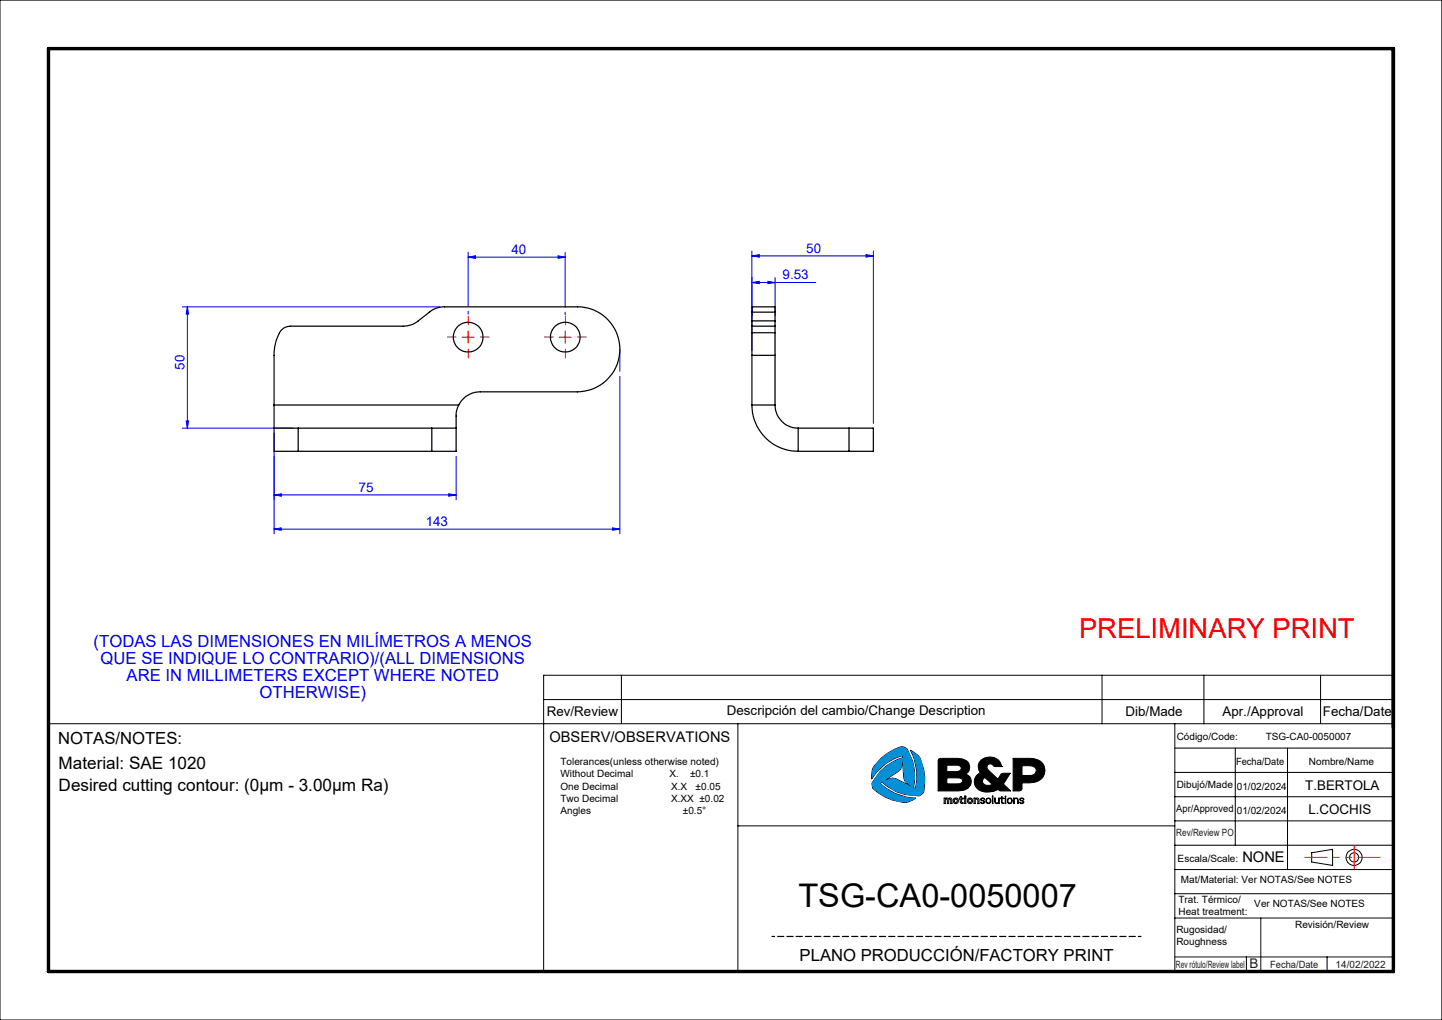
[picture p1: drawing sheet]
<svg xmlns="http://www.w3.org/2000/svg" width="297mm" height="210mm" viewBox="0 0 297 210" stroke-linecap="round" stroke-linejoin="round" font-family="sans-serif">
<g fill="none" stroke="#000" stroke-width=".21">
<path d="M0 0h297v210h-297zM128 139v10M227 139v10M248 139v10M272 139v10M287 139h-175v61M112 144h175M152 149v51M181.6 156a8.6 8.6 0 0 1 4.3-2.3l.8 .4a10.3 10.3 0 0 1 1.4 8.1l.4 .1a10.8 10.8 0 0 0-1-7.9 4.7 4.7 0 0 1 2 1.8 10.1 10.1 0 0 1 .6 7.1l-.7 .5a9.9 9.9 0 0 1-7.7-2.8l-.4 .3a10.8 10.8 0 0 0 7.4 3 4.3 4.3 0 0 1-2.5 .9 9.6 9.6 0 0 1-6.5-3.1l-.1-.8a10.1 10.1 0 0 1 6.3-5.3v-.4a10.4 10.4 0 0 0-6.4 4.8 4.2 4.2 0 0 1 .5-2.6zM185.9 156.6l.2 3.4 .2 .7 1.3 1.2-3.1-1.6-.6-.1-1.8 .5 2.9-1.9 .5-.5zM193.3 156.3l.4-.2h3.5a2.09 2.09 0 0 1 2.5 1.9l-.1 .7-.8 .7a1.68 1.68 0 0 1 1.3 1.7 1.68 1.68 0 0 1-1.5 1.6l-1.2 .1h-4.2zM195 157.5l2.4 .1a.58 .58 0 0 1 .6 .4 .58 .58 0 0 1-.3 .6l-.7 .2h-2z"/>
<path d="M202.1 156.5a2.71 2.71 0 0 1 3.9 .5l.3 .8h-1.5a.8 .8 0 0 0-.8-.5 .8 .8 0 0 0-.7 .6 2.07 2.07 0 0 0 1 1.4l1.2 1.1 .8-1.1 1.8-.1-1.4 2.2 1.4 1.4h-2l-.5-.3a3.5 3.5 0 0 1-4.6-.4 1.98 1.98 0 0 1 .9-3 1.94 1.94 0 0 1 .2-2.6zM206.3 157.8h.1M208.7 156.1h3.5a2.6 2.6 0 0 1 2.9 3.2 2.82 2.82 0 0 1-3.1 1.9h-1.5l-.1 1.5-.4 .1h-1.3zM210.5 157.6a2.82 2.82 0 0 1 2.8 .5 1.05 1.05 0 0 1-.1 1.2 1.05 1.05 0 0 1-1.1 .4h-1.6zM242 149v51M242 159h45M242 154h45M254.4 154v20M265.2 154v25M287 149h-277v51M152 170h90M194.5 164.3l1.5 .1 .1 1h-.3v-.7l-.2-.2-.2 .1v.8h-.3v-.8l-.2-.1-.2 .2v.7h-.2z"/>
<path d="M195 160.2h2.7l.5 .3v.4a.86 .86 0 0 1-1 .5h-2.2zM196.6 164.6l.2-.1 .3 .1v.5l-.3 .1-.2-.1zM197.8 164h.2v.3h.4v.2h-.4v.5a.22 .22 0 0 0 .1 .2 .22 .22 0 0 0 .3 0v.2a.63 .63 0 0 1-.6-.2 .63 .63 0 0 1 0-.7h-.2v-.2h.2zM198.7 164.3h.2v1.1h-.2zM198.7 163.9h.2v.2h-.2zM199.6 164.6l.2-.1 .2 .1v.5l-.2 .1-.2-.1zM200.6 164.3l.9 .1 .1 .2v.8h-.2v-.7l-.3-.2-.2 .3v.6h-.3zM202.5 160.4l.3-.3 1.6 1.4a1.33 1.33 0 0 1-2.1-.6zM202.6 165a.42 .42 0 0 1-.5-.2 .42 .42 0 0 1 0-.4l.5-.1 .2 .3h-.1a.28 .28 0 0 0-.3-.2 .28 .28 0 0 0-.3 .3h.1a.39 .39 0 0 1 .6 .4 .39 .39 0 0 1-.6 .3l-.3-.2 .5 .1h.2v-.3M203.3 164.5l.3-.1 .3 .1 .1 .3-.2 .5-.5-.1zM204.4 163.9h.1v1.5h-.1zM204.9 164.3h.1v.6a.36 .36 0 0 0 .3 .4 .36 .36 0 0 0 .4-.4v-.6h.1v1.1l-.1-.1-.3 .1-.4-.1z"/>
<path d="M206.3 164h.1v.3h.4l-.4 .1v.6a.23 .23 0 0 0 .1 .3 .23 .23 0 0 0 .3 0 .28 .28 0 0 1-.4 .1 .28 .28 0 0 1-.1-.4v-.6h-.3l.3-.1zM207 163.9l.2 .2zM207 164.3h.2v1.1h-.2zM207.7 164.5l.3-.1 .3 .1 .1 .3-.2 .5-.5-.1-.1-.3zM208.8 164.3l.1 .2a.48 .48 0 0 1 .8 .1v.8h-.1v-.6a.36 .36 0 0 0-.3-.4 .36 .36 0 0 0-.4 .4v.6h-.1zM210.1 164.4a.47 .47 0 0 1 .4-.1 .47 .47 0 0 1 .4 .3h-.1a.28 .28 0 0 0-.3-.2 .28 .28 0 0 0-.3 .3h.1a.4 .4 0 0 1 .5 .2 .4 .4 0 0 1-.2 .5h-.3l-.3-.2 .3 .1h.4l.1-.2-.2-.1a.46 .46 0 0 1-.5-.6zM242 164h45M242 169h45M242 174h45M242 179h45M270.2 175.6l4.3-.7v3.3l-4.3-.7zM242 184h45"/>
<path d="M242 189h45M242 197h45M256.7 197v3M259.7 189v11M273.3 197v3"/>
<circle cx="196.9" cy="164.9" r=".57"/>
<circle cx="199.8" cy="164.9" r=".57"/>
<circle cx="203.6" cy="164.9" r=".56"/>
<circle cx="208" cy="164.9" r=".57"/>
<circle cx="278.9" cy="176.5" r="1.66"/>
<circle cx="278.9" cy="176.5" r=".94"/>
</g>
<path d="M159 192.8h76" fill="none" stroke="#000" stroke-width=".25" stroke-dasharray="1.3 .6" stroke-dashoffset=".7"/>
<path d="M10 10h277v190h-277z" fill="none" stroke="#000" stroke-width=".7"/>
<path d="M268.7 176.5h15.5" fill="none" stroke="#f00" stroke-width=".21" stroke-dasharray="6.3 1.3 1.3 1.3 1.3 1.3" stroke-dashoffset="1.8"/>
<path d="M278.9 174.2v4.6" fill="none" stroke="#f00" stroke-width=".21" stroke-dasharray="6.3 1.3 1.3 1.3 1.3 1.3"/>
<path d="M195 160.2h2.7l.5 .3 .1 .4-.3 .3-.5 .2h-2.5zM195 157.5l2.4 .1 .5 .2 .1 .5-.3 .4-.4 .1h-2.3zM193.3 156.3l-.1 6.5h4.4a2.08 2.08 0 0 0 2.4-2.3l-.4-.8-.8-.3a1.68 1.68 0 0 0 .9-1.9 1.68 1.68 0 0 0-1.7-1.3l-4.4-.1zM202.5 160.3l.3-.2 1.6 1.4-.7 .2-.9-.1-.5-.7zM202 156.6l-.5 .9 .1 1.1a.37 .37 0 0 1 .2 .4 .37 .37 0 0 1-.3 .3l-.7 1-.1 .8 .2 .9 .6 .6 .4 .2a4.1 4.1 0 0 0 3.7-.3l.4 .3h2.1l-1.4-1.4 1.4-2.2h-1.8l-.8 1.2-2.1-2-.1-.6 .1-.4 .4-.1 .6 .1 .4 .4h1.5v-.1a2.6 2.6 0 0 0-4.3-1.1zM210.5 157.6h1.8l.7 .3 .4 .5-.1 .7-.4 .4-.5 .2h-1.9zM208.7 156.1v6.7l1.6-.1 .2-.3v-1.2h1.5a2.75 2.75 0 0 0 3.2-2.4v-.8l-.3-.7a3.1 3.1 0 0 0-2.7-1.2z" fill-rule="evenodd" fill="#000"/>
<path d="M181.6 156l-1.6 1.8a4.1 4.1 0 0 0-.5 2.6 10.5 10.5 0 0 1 6.4-4.8v.4a9.6 9.6 0 0 0-6.3 5.4 1.5 1.5 0 0 0 1.1 1.6 8.6 8.6 0 0 0 6.3 2.1l1.7-.8a10.7 10.7 0 0 1-7.4-3l.4-.3a9.8 9.8 0 0 0 7.8 2.8l.6-.5a9.5 9.5 0 0 0-1-7.7l-1.6-1.2a10.7 10.7 0 0 1 1 7.9l-.4-.1a9.7 9.7 0 0 0-1.5-8.2 1.71 1.71 0 0 0-2.1 .2l-1.1 .5zM185.9 156.6l.3 3.9 .2 .4 1.2 1-3.3-1.7h-.7l-1.5 .5 3.2-2.1 .4-.6z" fill-rule="evenodd" fill="#0090d6"/>
<g fill="none" stroke="#00f" stroke-width=".21">
<path d="M96.4 52.9l1.5-.2v.5zM96.4 51.9v11.2M96.4 52.9h20M114.9 52.7l1.5 .2-1.5 .3zM116.4 51.9v11.4M154.9 52.7l1.5-.3v.5zM154.9 58.2l1.5-.3v.5zM154.9 51.7v20.5M154.9 52.7h25M154.9 58.2h13.1M158.2 57.9l1.4 .3-1.4 .2zM159.6 57.1v8"/>
<path d="M178.4 52.4l1.5 .3-1.5 .2zM179.9 51.7v35.5M37.6 63.2h53M38.6 63.2l.2 1.5h-.5zM38.6 63.2v25M96.4 64.1v.6M116.4 64.3v.5M127.7 71.9v4.6M127.7 77.5v32.4M37.6 88.2h22.8M38.3 86.7h.5l-.2 1.5zM56.4 89.2v20.7"/>
<path d="M93.9 93.9v9M56.4 108.9l1.5-.2v.5zM56.4 101.9l1.5-.2v.5zM56.4 108.9h71.3M56.4 101.9h37.5M92.4 101.7l1.5 .2-1.5 .3zM126.2 108.7l1.5 .2-1.5 .3z"/>
</g>
<path d="M93.9 69.4h-1.8M96.4 66.9v-1.8M96.4 71.9v1.8M98.9 69.4h1.9M113.9 69.4h-1.8M116.4 66.9v-1.8M116.4 71.9v1.8M118.9 69.4h1.9" fill="none" stroke="#f00" stroke-width=".21" stroke-dasharray="15.2 1.3 1.3 1.3"/>
<path d="M95.2 69.4h2.5M96.4 68.1v2.6M115.2 69.4h2.5M116.4 68.1v2.6" fill="none" stroke="#f00" stroke-width=".21"/>
<g fill="#00f">
<path d="M126.2 108.7l1.5 .2-1.5 .3zM56.4 108.9l1.5-.2v.5z"/>
<path d="M96.4 52.9l1.5-.2v.5zM114.9 52.7l1.5 .2-1.5 .3z"/>
<path d="M56.4 101.9l1.5-.2v.5zM92.4 101.7l1.5 .2-1.5 .3zM154.9 52.7l1.5-.3v.5zM178.4 52.4l1.5 .3-1.5 .2z"/>
<path d="M158.2 57.9l1.4 .3-1.4 .2zM154.9 58.2l1.5-.3v.5z"/>
<path d="M38.3 86.7h.5l-.2 1.5zM38.6 63.2l.2 1.5h-.5z"/>
</g>
<g fill="none" stroke="#000" stroke-width=".25">
<path d="M154.9 68.5v4.7M154.9 67.2v1.3M154.9 66.1v1.1M154.9 64.3v-1.1h4.7v1.1M154.9 67.2h4.7M154.9 68.5h4.7M154.9 73.2h4.7M154.9 64.3v1.8M154.9 73.2v10.2M154.9 66.1h4.7M154.9 64.3h4.7M159.6 68.5v4.7"/>
<path d="M159.6 67.2v1.3M159.6 66.1v1.1M159.6 64.3v1.8M159.6 73.2v10.2M56.4 88.2h5M56.4 88.2v4.7h5M56.4 83.4v4.8M56.4 83.4v-10.2a7.8 7.8 0 0 1 1.8-5.5l.6-.3 1-.2h23.2a4.9 4.9 0 0 0 3.1-1.1l2.3-1.8a4.9 4.9 0 0 1 3.1-1.1h27.4a8.7 8.7 0 0 1 8.8 8.7 8.7 8.7 0 0 1-8.8 8.8h-20a5 5 0 0 0-4.4 2.7M56.4 83.4h38.1M61.4 88.2v4.7M61.4 92.9h27.5M61.4 88.2h27.5"/>
<path d="M88.9 88.2h5M88.9 88.2v4.7M93.9 88.2v4.7h-5M94.5 83.4a9.3 9.3 0 0 0-.6 4.2v.6M154.9 83.4a9.5 9.5 0 0 0 9.5 9.5M154.9 83.4h4.7M159.6 83.4a4.8 4.8 0 0 0 4.8 4.8M164.4 92.9h10.5M164.4 88.2h10.5M164.4 88.2v4.7M174.9 88.2h5v4.7h-5M174.9 88.2v4.7"/>
<circle cx="96.4" cy="69.4" r="3.1"/>
<circle cx="116.4" cy="69.4" r="3.1"/>
</g>
<text font-size="6.7" x="164.5" y="186.7">TSG-CA0-0050007</text>
<text font-size="5.6" fill="#f00" x="222.2" y="131.3">PRELIMINARY PRINT</text>
<g font-size="3.5">
<text x="12.1" y="158.3">Material: SAE 1020</text>
<text x="12.1" y="162.9">Desired cutting contour: (0µm - 3.00µm Ra)</text>
</g>
<g font-size="3.4" fill="#00f">
<text x="19.3" y="133.3">(TODAS LAS DIMENSIONES EN MILÍMETROS A MENOS</text>
<text x="20.7" y="136.8">QUE SE INDIQUE LO CONTRARIO)/(ALL DIMENSIONS</text>
<text x="26.1" y="140.3">ARE IN MILLIMETERS EXCEPT WHERE NOTED</text>
<text x="53.5" y="143.8">OTHERWISE)</text>
</g>
<g font-size="3.4">
<text x="12" y="153.1">NOTAS/NOTES:</text>
<text x="164.7" y="197.9">PLANO PRODUCCIÓN/FACTORY PRINT</text>
</g>
<g font-size="3">
<text x="113.2" y="152.7">OBSERV/OBSERVATIONS</text>
<text x="255.9" y="177.4">NONE</text>
</g>
<g font-size="2.7" fill="#00f">
<text x="105.4" y="52.3">40</text>
<text x="166.1" y="52">50</text>
<text x="161.2" y="57.5">9.53</text>
<text x="38" y="76.2" transform="rotate(-90 38 76.2)">50</text>
<text x="73.9" y="101.3">75</text>
<text x="87.7" y="108.3">143</text>
</g>
<g font-size="2.7">
<text x="112.6" y="147.5">Rev/Review</text>
<text x="149.7" y="147.3">Descripción del cambio/Change Description</text>
<text x="231.8" y="147.3">Dib/Made</text>
<text x="251.8" y="147.3">Apr./Approval</text>
<text x="272.5" y="147.4">Fecha/Date</text>
<text x="268.8" y="162.6">T.BERTOLA</text>
<text x="269.5" y="167.7">L.COCHIS</text>
</g>
<text font-size="2.7" fill="#191924" x="257.3" y="199.4">B</text>
<g font-size="2.1">
<text x="242.4" y="152.3">Código/Code:</text>
<text x="260.7" y="152.3">TSG-CA0-0050007</text>
<text x="115.4" y="157.6">Tolerances(unless otherwise noted)</text>
<text x="115.4" y="160.1">Without Decimal</text>
<text x="137.9" y="160.1">X.</text>
<text x="142.1" y="160.1">±0.1</text>
<text x="254.6" y="157.4">Fecha/Date</text>
<text x="269.6" y="157.5">Nombre/Name</text>
<text x="115.4" y="162.6">One Decimal</text>
<text x="115.4" y="165.1">Two Decimal</text>
<text x="115.4" y="167.6">Angles</text>
<text x="138.2" y="165.1">X.XX ±0.02</text>
<text x="138.2" y="162.6">X.X</text>
<text x="140.6" y="167.6">±0.5°</text>
<text x="143.3" y="162.6">±0.05</text>
<text x="242.3" y="167.1">Apr/Approved</text>
<text x="242.4" y="162.3">Dibujó/Made</text>
<text x="254.7" y="162.6">01/02/2024</text>
<text x="254.7" y="167.7">01/02/2024</text>
<text x="242.6" y="177.5">Escala/Scale:</text>
<text x="242.7" y="185.9">Trat. Térmico/</text>
<text x="243.2" y="181.7">Mat/Material: Ver NOTAS/See NOTES</text>
<text x="242.7" y="188.4">Heat treatment:</text>
<text x="258.3" y="186.7">Ver NOTAS/See NOTES</text>
<text x="266.8" y="191.1">Revisión/Review</text>
<text x="242.3" y="192">Rugosidad/</text>
<text x="242.3" y="194.5">Roughness</text>
</g>
<g font-size="2.1" fill="#191924">
<text x="242.3" y="172.1">Rev/Review PO</text>
<text x="242.2" y="199.2">Rev rótulo/Review label</text>
<text x="261.6" y="199.3">Fecha/Date</text>
<text x="275.1" y="199.3">14/02/2022</text>
</g>
</svg>
